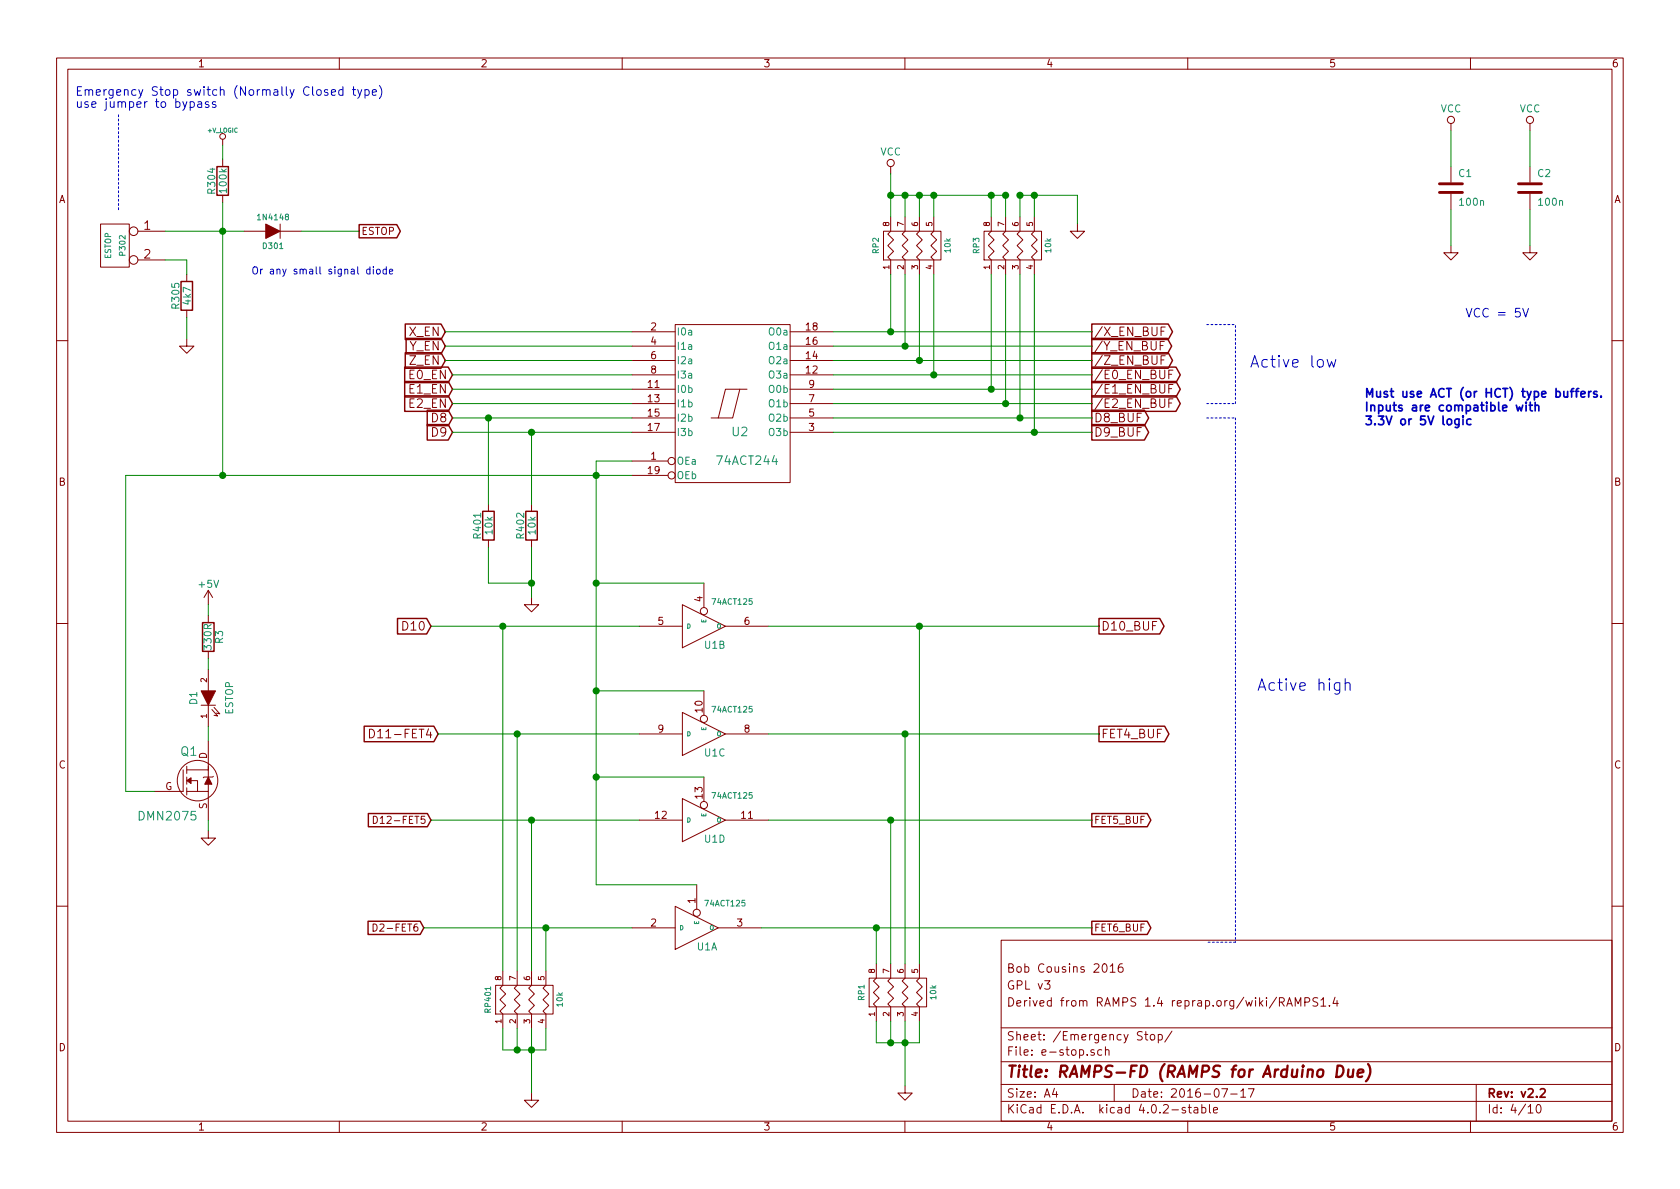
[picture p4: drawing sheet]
EESchema Schematic File Version 2
LIBS:RAMPS-FD-rescue
LIBS:power
LIBS:device
LIBS:transistors
LIBS:conn
LIBS:linear
LIBS:regul
LIBS:74xx
LIBS:cmos4000
LIBS:adc-dac
LIBS:memory
LIBS:xilinx
LIBS:microcontrollers
LIBS:dsp
LIBS:microchip
LIBS:analog_switches
LIBS:motorola
LIBS:texas
LIBS:intel
LIBS:audio
LIBS:interface
LIBS:digital-audio
LIBS:philips
LIBS:display
LIBS:cypress
LIBS:siliconi
LIBS:opto
LIBS:atmel
LIBS:contrib
LIBS:valves
LIBS:RMC
LIBS:RAMPS-FD-cache
EELAYER 25 0
EELAYER END
$Descr A4 11693 8268
encoding utf-8
Sheet 4 10
Title "RAMPS-FD (RAMPS for Arduino Due)"
Date "2016-07-17"
Rev "v2.2"
Comp ""
Comment1 "Derived from RAMPS 1.4 reprap.org/wiki/RAMPS1.4"
Comment2 "GPL v3"
Comment3 "Bob Cousins 2016"
Comment4 ""
$EndDescr
$Comp
L VCC #PWR047
U 1 1
P 6200 1200
F 0 "#PWR047" H 6200 1050 50  0001 C CNN
F 1 "VCC" H 6200 1350 50  0000 C CNN
F 2 "" H 6200 1200 50  0000 C CNN
F 3 "" H 6200 1200 50  0000 C CNN
	1    6200 1200
	1    0    0    -1  
$EndComp
$Comp
L R_PACK4 RP1
U 1 1
P 6450 6900
F 0 "RP1" H 6450 7350 40  0000 C CNN
F 1 "10k" H 6450 6850 40  0000 C CNN
F 2 "Resistors_SMD:R_Cat16-4" H 6450 6900 60  0001 C CNN
F 3 "" H 6450 6900 60  0001 C CNN
	1    6450 6900
	0    -1   -1   0   
$EndComp
$Comp
L R_PACK4 RP3
U 1 1
P 7250 1700
F 0 "RP3" H 7250 2150 40  0000 C CNN
F 1 "10k" H 7250 1650 40  0000 C CNN
F 2 "Resistors_SMD:R_Cat16-4" H 7250 1700 60  0001 C CNN
F 3 "" H 7250 1700 60  0001 C CNN
	1    7250 1700
	0    -1   -1   0   
$EndComp
$Comp
L R_PACK4 RP2
U 1 1
P 6550 1700
F 0 "RP2" H 6550 2150 40  0000 C CNN
F 1 "10k" H 6550 1650 40  0000 C CNN
F 2 "Resistors_SMD:R_Cat16-4" H 6550 1700 60  0001 C CNN
F 3 "" H 6550 1700 60  0001 C CNN
	1    6550 1700
	0    -1   -1   0   
$EndComp
Text Notes 525  825  0    60   ~ 0
Emergency Stop switch (Normally Closed type)\nuse jumper to bypass\n\n
Text GLabel 7650 5100 2    60   Output ~ 0
FET4_BUF
Text GLabel 7650 4350 2    60   Output ~ 0
D10_BUF
$Comp
L GND #PWR049
U 1 1
P 3700 7600
AR Path="/523A374A" Ref="#PWR049"  Part="1" 
AR Path="/5239FA54/523A374A" Ref="#PWR048"  Part="1" 
F 0 "#PWR048" H 3700 7600 30  0001 C CNN
F 1 "GND" H 3700 7530 30  0001 C CNN
F 2 "" H 3700 7600 60  0001 C CNN
F 3 "" H 3700 7600 60  0001 C CNN
	1    3700 7600
	1    0    0    -1  
$EndComp
Text GLabel 3050 5100 0    60   Input ~ 0
D11-FET4
Text GLabel 3000 4350 0    60   Input ~ 0
D10
$Comp
L 74LS125 U1
U 1 1
P 4850 6450
F 0 "U1" H 4850 6550 50  0000 L BNN
F 1 "74ACT125" H 4900 6300 40  0000 L TNN
F 2 "Housings_SSOP:TSSOP-14_4.4x5mm_Pitch0.65mm" H 4850 6450 60  0001 C CNN
F 3 "" H 4850 6450 60  0001 C CNN
	1    4850 6450
	1    0    0    1   
$EndComp
$Comp
L 74LS125 U1
U 4 1
P 4900 5700
F 0 "U1" H 4900 5800 50  0000 L BNN
F 1 "74ACT125" H 4950 5550 40  0000 L TNN
F 2 "Housings_SSOP:TSSOP-14_4.4x5mm_Pitch0.65mm" H 4900 5700 60  0001 C CNN
F 3 "" H 4900 5700 60  0001 C CNN
	4    4900 5700
	1    0    0    1   
$EndComp
$Comp
L 74LS125 U1
U 3 1
P 4900 5100
F 0 "U1" H 4900 5200 50  0000 L BNN
F 1 "74ACT125" H 4950 4950 40  0000 L TNN
F 2 "Housings_SSOP:TSSOP-14_4.4x5mm_Pitch0.65mm" H 4900 5100 60  0001 C CNN
F 3 "" H 4900 5100 60  0001 C CNN
	3    4900 5100
	1    0    0    1   
$EndComp
$Comp
L 74LS125 U1
U 2 1
P 4900 4350
F 0 "U1" H 4900 4450 50  0000 L BNN
F 1 "74ACT125" H 4950 4200 40  0000 L TNN
F 2 "Housings_SSOP:TSSOP-14_4.4x5mm_Pitch0.65mm" H 4900 4350 60  0001 C CNN
F 3 "" H 4900 4350 60  0001 C CNN
	2    4900 4350
	1    0    0    1   
$EndComp
$Comp
L 74LS244 U2
U 1 1
P 5100 2800
F 0 "U2" H 5150 2600 60  0000 C CNN
F 1 "74ACT244" H 5200 2400 60  0000 C CNN
F 2 "Housings_SSOP:TSSOP-20_4.4x6.5mm_Pitch0.65mm" H 5100 2800 60  0001 C CNN
F 3 "" H 5100 2800 60  0001 C CNN
	1    5100 2800
	1    0    0    -1  
$EndComp
$Comp
L VCC #PWR049
U 1 1
P 10650 900
F 0 "#PWR049" H 10650 750 50  0001 C CNN
F 1 "VCC" H 10650 1050 50  0000 C CNN
F 2 "" H 10650 900 50  0000 C CNN
F 3 "" H 10650 900 50  0000 C CNN
	1    10650 900 
	1    0    0    -1  
$EndComp
$Comp
L GND #PWR051
U 1 1
P 10650 1700
AR Path="/51E4F64F" Ref="#PWR051"  Part="1" 
AR Path="/5239FA54/51E4F64F" Ref="#PWR050"  Part="1" 
F 0 "#PWR050" H 10650 1700 30  0001 C CNN
F 1 "GND" H 10650 1630 30  0001 C CNN
F 2 "" H 10650 1700 60  0001 C CNN
F 3 "" H 10650 1700 60  0001 C CNN
	1    10650 1700
	1    0    0    -1  
$EndComp
$Comp
L C C2
U 1 1
P 10650 1300
AR Path="/51E4F64E" Ref="C2"  Part="1" 
AR Path="/5239FA54/51E4F64E" Ref="C2"  Part="1" 
F 0 "C2" H 10700 1400 50  0000 L CNN
F 1 "100n" H 10700 1200 50  0000 L CNN
F 2 "Capacitors_SMD:C_0603" H 10650 1300 60  0001 C CNN
F 3 "" H 10650 1300 60  0001 C CNN
	1    10650 1300
	1    0    0    -1  
$EndComp
$Comp
L C C1
U 1 1
P 10100 1300
AR Path="/51E4F640" Ref="C1"  Part="1" 
AR Path="/5239FA54/51E4F640" Ref="C1"  Part="1" 
F 0 "C1" H 10150 1400 50  0000 L CNN
F 1 "100n" H 10150 1200 50  0000 L CNN
F 2 "Capacitors_SMD:C_0603" H 10100 1300 60  0001 C CNN
F 3 "" H 10100 1300 60  0001 C CNN
	1    10100 1300
	1    0    0    -1  
$EndComp
$Comp
L GND #PWR052
U 1 1
P 10100 1700
AR Path="/51E4F630" Ref="#PWR052"  Part="1" 
AR Path="/5239FA54/51E4F630" Ref="#PWR051"  Part="1" 
F 0 "#PWR051" H 10100 1700 30  0001 C CNN
F 1 "GND" H 10100 1630 30  0001 C CNN
F 2 "" H 10100 1700 60  0001 C CNN
F 3 "" H 10100 1700 60  0001 C CNN
	1    10100 1700
	1    0    0    -1  
$EndComp
$Comp
L VCC #PWR052
U 1 1
P 10100 900
F 0 "#PWR052" H 10100 750 50  0001 C CNN
F 1 "VCC" H 10100 1050 50  0000 C CNN
F 2 "" H 10100 900 50  0000 C CNN
F 3 "" H 10100 900 50  0000 C CNN
	1    10100 900 
	1    0    0    -1  
$EndComp
Text GLabel 7600 3000 2    60   Output ~ 0
D9_BUF
Text GLabel 7600 2900 2    60   Output ~ 0
D8_BUF
Text GLabel 3150 3000 0    60   Input ~ 0
D9
Text GLabel 3150 2900 0    60   Input ~ 0
D8
$Comp
L DIODE D301
U 1 1
P 1900 1600
F 0 "D301" H 1900 1700 40  0000 C CNN
F 1 "1N4148" H 1900 1500 40  0000 C CNN
F 2 "w_smd_diode:SOD323" H 1900 1600 60  0001 C CNN
F 3 "" H 1900 1600 60  0001 C CNN
	1    1900 1600
	1    0    0    1   
$EndComp
$Comp
L R R305
U 1 1
P 1300 2050
AR Path="/51B4ECD2" Ref="R305"  Part="1" 
AR Path="/5239FA54/51B4ECD2" Ref="R305"  Part="1" 
F 0 "R305" V 1380 2050 50  0000 C CNN
F 1 "4k7" V 1300 2050 50  0000 C CNN
F 2 "Resistors_SMD:R_0603" H 1300 2050 60  0001 C CNN
F 3 "" H 1300 2050 60  0001 C CNN
	1    1300 2050
	-1   0    0    -1  
$EndComp
$Comp
L +V_LOGIC #PWR053
U 1 1
P 1550 1000
F 0 "#PWR053" H 1550 970 30  0001 C CNN
F 1 "+V_LOGIC" H 1550 1100 30  0000 C CNN
F 2 "" H 1550 1000 60  0001 C CNN
F 3 "" H 1550 1000 60  0001 C CNN
	1    1550 1000
	-1   0    0    -1  
$EndComp
$Comp
L CONN_2 P302
U 1 1
P 800 1700
F 0 "P302" V 750 1700 40  0000 C CNN
F 1 "ESTOP" V 850 1700 40  0000 C CNN
F 2 "rmc:CONN_KK_2.54_2W" H 800 1700 60  0001 C CNN
F 3 "" H 800 1700 60  0001 C CNN
	1    800  1700
	-1   0    0    -1  
$EndComp
$Comp
L R R304
U 1 1
P 1550 1250
AR Path="/51B4EBD5" Ref="R304"  Part="1" 
AR Path="/5239FA54/51B4EBD5" Ref="R304"  Part="1" 
F 0 "R304" V 1630 1250 50  0000 C CNN
F 1 "100k" V 1550 1250 50  0000 C CNN
F 2 "Resistors_SMD:R_0603" H 1550 1250 60  0001 C CNN
F 3 "" H 1550 1250 60  0001 C CNN
	1    1550 1250
	-1   0    0    -1  
$EndComp
$Comp
L GND #PWR055
U 1 1
P 1300 2350
AR Path="/51B4EBC7" Ref="#PWR055"  Part="1" 
AR Path="/5239FA54/51B4EBC7" Ref="#PWR054"  Part="1" 
F 0 "#PWR054" H 1300 2350 30  0001 C CNN
F 1 "GND" H 1300 2280 30  0001 C CNN
F 2 "" H 1300 2350 60  0001 C CNN
F 3 "" H 1300 2350 60  0001 C CNN
	1    1300 2350
	-1   0    0    -1  
$EndComp
Text GLabel 7600 2300 2    60   Output ~ 0
/X_EN_BUF
Text GLabel 7600 2400 2    60   Output ~ 0
/Y_EN_BUF
Text GLabel 7600 2500 2    60   Output ~ 0
/Z_EN_BUF
Text GLabel 7600 2700 2    60   Output ~ 0
/E1_EN_BUF
Text GLabel 7600 2600 2    60   Output ~ 0
/E0_EN_BUF
Text GLabel 7600 2800 2    60   Output ~ 0
/E2_EN_BUF
Text GLabel 2500 1600 2    50   Output ~ 0
ESTOP
Text GLabel 3150 2800 0    60   Input ~ 0
E2_EN
Text GLabel 3150 2600 0    60   Input ~ 0
E0_EN
Text GLabel 3150 2700 0    60   Input ~ 0
E1_EN
Text GLabel 3100 2500 0    60   Input ~ 0
Z_EN
Text GLabel 3100 2400 0    60   Input ~ 0
Y_EN
Text GLabel 3100 2300 0    60   Input ~ 0
X_EN
Text Notes 1750 1900 0    50   ~ 0
Or any small signal diode
Text GLabel 3000 5700 0    50   Input ~ 0
D12-FET5
Text GLabel 2950 6450 0    50   Input ~ 0
D2-FET6
Text GLabel 7600 5700 2    50   Output ~ 0
FET5_BUF
Text GLabel 7600 6450 2    50   Output ~ 0
FET6_BUF
Text Notes 8700 2550 0    80   ~ 0
Active low
Text Notes 8750 4800 0    80   ~ 0
Active high
$Comp
L R R401
U 1 1
P 3400 3650
AR Path="/52B0D0FC" Ref="R401"  Part="1" 
AR Path="/5239FA54/52B0D0FC" Ref="R401"  Part="1" 
F 0 "R401" V 3480 3650 50  0000 C CNN
F 1 "10k" V 3400 3650 50  0000 C CNN
F 2 "Resistors_SMD:R_0603" H 3400 3650 60  0001 C CNN
F 3 "" H 3400 3650 60  0001 C CNN
	1    3400 3650
	-1   0    0    -1  
$EndComp
$Comp
L R R402
U 1 1
P 3700 3650
AR Path="/52B0D109" Ref="R402"  Part="1" 
AR Path="/5239FA54/52B0D109" Ref="R402"  Part="1" 
F 0 "R402" V 3780 3650 50  0000 C CNN
F 1 "10k" V 3700 3650 50  0000 C CNN
F 2 "Resistors_SMD:R_0603" H 3700 3650 60  0001 C CNN
F 3 "" H 3700 3650 60  0001 C CNN
	1    3700 3650
	-1   0    0    -1  
$EndComp
$Comp
L GND #PWR056
U 1 1
P 3700 4150
AR Path="/52B0D127" Ref="#PWR056"  Part="1" 
AR Path="/5239FA54/52B0D127" Ref="#PWR055"  Part="1" 
F 0 "#PWR055" H 3700 4150 30  0001 C CNN
F 1 "GND" H 3700 4080 30  0001 C CNN
F 2 "" H 3700 4150 60  0001 C CNN
F 3 "" H 3700 4150 60  0001 C CNN
	1    3700 4150
	1    0    0    -1  
$EndComp
$Comp
L GND #PWR057
U 1 1
P 7500 1550
AR Path="/52B224D5" Ref="#PWR057"  Part="1" 
AR Path="/5239FA54/52B224D5" Ref="#PWR056"  Part="1" 
F 0 "#PWR056" H 7500 1550 30  0001 C CNN
F 1 "GND" H 7500 1480 30  0001 C CNN
F 2 "" H 7500 1550 60  0001 C CNN
F 3 "" H 7500 1550 60  0001 C CNN
	1    7500 1550
	1    0    0    -1  
$EndComp
$Comp
L R_PACK4 RP401
U 1 1
P 3850 6950
F 0 "RP401" H 3850 7400 40  0000 C CNN
F 1 "10k" H 3850 6900 40  0000 C CNN
F 2 "Resistors_SMD:R_Cat16-4" H 3850 6950 60  0001 C CNN
F 3 "" H 3850 6950 60  0001 C CNN
	1    3850 6950
	0    -1   -1   0   
$EndComp
$Comp
L GND #PWR058
U 1 1
P 6300 7550
AR Path="/52B22A39" Ref="#PWR058"  Part="1" 
AR Path="/5239FA54/52B22A39" Ref="#PWR057"  Part="1" 
F 0 "#PWR057" H 6300 7550 30  0001 C CNN
F 1 "GND" H 6300 7480 30  0001 C CNN
F 2 "" H 6300 7550 60  0001 C CNN
F 3 "" H 6300 7550 60  0001 C CNN
	1    6300 7550
	1    0    0    -1  
$EndComp
Text Notes 10200 2200 0    60   ~ 0
VCC = 5V 
Text Notes 9500 2950 0    60   ~ 12
Must use ACT (or HCT) type buffers. \nInputs are compatible with \n3.3V or 5V logic
Wire Wire Line
	5350 5100 7650 5100
Connection ~ 7200 3000
Wire Wire Line
	5800 3000 7600 3000
Wire Wire Line
	7200 3000 7200 1900
Connection ~ 7000 2800
Wire Wire Line
	7000 1900 7000 2800
Connection ~ 6500 2600
Wire Wire Line
	6500 1900 6500 2600
Connection ~ 6300 2400
Wire Wire Line
	6300 1900 6300 2400
Wire Wire Line
	6200 1350 7000 1350
Connection ~ 6900 1350
Wire Wire Line
	7000 1350 7000 1500
Connection ~ 6400 1350
Wire Wire Line
	6500 1350 6500 1500
Connection ~ 6200 1350
Wire Wire Line
	6300 1500 6300 1350
Wire Wire Line
	3000 5700 4450 5700
Connection ~ 4150 5400
Wire Wire Line
	4150 6150 4850 6150
Wire Wire Line
	4150 3200 4150 6150
Connection ~ 4150 4050
Wire Wire Line
	4150 4800 4900 4800
Wire Wire Line
	3000 4350 4450 4350
Wire Wire Line
	875  3300 4400 3300
Wire Wire Line
	3150 2900 4400 2900
Wire Wire Line
	10650 1700 10650 1450
Wire Wire Line
	10100 900  10100 1150
Wire Wire Line
	2100 1600 2500 1600
Wire Wire Line
	5800 2700 7600 2700
Wire Wire Line
	5800 2500 7600 2500
Wire Wire Line
	5800 2300 7600 2300
Wire Wire Line
	3150 2800 4400 2800
Wire Wire Line
	4400 2600 3150 2600
Wire Wire Line
	3100 2400 4400 2400
Wire Wire Line
	3100 2300 4400 2300
Wire Wire Line
	3100 2500 4400 2500
Wire Wire Line
	4400 2700 3150 2700
Wire Wire Line
	5800 2400 7600 2400
Wire Wire Line
	5800 2600 7600 2600
Wire Wire Line
	5800 2800 7600 2800
Wire Wire Line
	3150 3000 4400 3000
Wire Wire Line
	1300 2350 1300 2200
Wire Wire Line
	1150 1600 1700 1600
Wire Wire Line
	5800 2900 7600 2900
Wire Wire Line
	10100 1450 10100 1700
Wire Wire Line
	10650 1150 10650 900 
Wire Wire Line
	4150 3200 4400 3200
Wire Wire Line
	3050 5100 4450 5100
Wire Wire Line
	4150 4050 4900 4050
Connection ~ 4150 3300
Wire Wire Line
	4150 5400 4900 5400
Connection ~ 4150 4800
Wire Wire Line
	2950 6450 4400 6450
Wire Wire Line
	6200 1200 6200 1500
Wire Wire Line
	6400 1350 6400 1500
Connection ~ 6300 1350
Wire Wire Line
	6900 1350 6900 1500
Connection ~ 6500 1350
Connection ~ 7000 1350
Wire Wire Line
	6200 1900 6200 2300
Connection ~ 6200 2300
Wire Wire Line
	6400 1900 6400 2500
Connection ~ 6400 2500
Wire Wire Line
	6900 1900 6900 2700
Connection ~ 6900 2700
Wire Wire Line
	7100 1900 7100 2900
Connection ~ 7100 2900
Wire Wire Line
	5350 4350 7650 4350
Wire Wire Line
	1150 1800 1300 1800
Wire Wire Line
	1550 1400 1550 3300
Connection ~ 1550 1600
Wire Wire Line
	3700 7150 3700 7600
Wire Wire Line
	5300 6450 7600 6450
Wire Wire Line
	5350 5700 7600 5700
Wire Notes Line
	8400 2250 8600 2250
Wire Notes Line
	8600 2900 8600 6550
Wire Notes Line
	8600 6550 8400 6550
Wire Wire Line
	3700 3800 3700 4150
Wire Wire Line
	3400 3800 3400 4050
Wire Wire Line
	3400 4050 3700 4050
Connection ~ 3700 4050
Wire Notes Line
	8400 2800 8600 2800
Wire Notes Line
	8600 2800 8600 2250
Wire Notes Line
	8400 2900 8600 2900
Connection ~ 7200 1350
Wire Wire Line
	7100 1350 7100 1500
Wire Wire Line
	7200 1350 7200 1500
Connection ~ 7100 1350
Wire Wire Line
	7100 1350 7500 1350
Wire Wire Line
	7500 1350 7500 1550
Wire Wire Line
	6300 6700 6300 5100
Connection ~ 6300 5100
Wire Wire Line
	6400 6700 6400 4350
Connection ~ 6400 4350
Wire Wire Line
	3600 7150 3600 7300
Wire Wire Line
	3500 7300 3800 7300
Connection ~ 3700 7300
Wire Wire Line
	3500 7150 3500 7300
Connection ~ 3600 7300
Wire Wire Line
	3800 7300 3800 7150
Wire Wire Line
	3600 6750 3600 5100
Connection ~ 3600 5100
Wire Wire Line
	3500 6750 3500 4350
Connection ~ 3500 4350
Wire Wire Line
	6300 7100 6300 7550
Wire Wire Line
	6200 7100 6200 7250
Wire Wire Line
	6100 7250 6400 7250
Connection ~ 6300 7250
Wire Wire Line
	6100 7100 6100 7250
Connection ~ 6200 7250
Wire Wire Line
	6400 7250 6400 7100
Wire Wire Line
	3700 3500 3700 3000
Connection ~ 3700 3000
Wire Wire Line
	3400 3500 3400 2900
Connection ~ 3400 2900
Connection ~ 3700 5700
Connection ~ 3800 6450
Wire Wire Line
	3700 6750 3700 5700
Wire Wire Line
	3800 6450 3800 6750
Connection ~ 6200 5700
Connection ~ 6100 6450
Wire Wire Line
	6100 6700 6100 6450
Wire Wire Line
	6200 6700 6200 5700
Wire Wire Line
	1550 1100 1550 1000
Wire Wire Line
	1300 1800 1300 1900
Wire Notes Line
	825  1450 825  775 
$Comp
L LED D1
U 1 1
P 1450 4850
F 0 "D1" H 1450 4950 50  0000 C CNN
F 1 "ESTOP" H 1450 4700 50  0000 C CNN
F 2 "rmc:LED-0805_GREEN" H 1450 4850 60  0001 C CNN
F 3 "" H 1450 4850 60  0001 C CNN
	1    1450 4850
	0    -1   -1   0   
$EndComp
$Comp
L GND #PWR058
U 1 1
P 1450 5775
F 0 "#PWR058" H 1450 5775 30  0001 C CNN
F 1 "GND" H 1450 5705 30  0001 C CNN
F 2 "" H 1450 5775 60  0001 C CNN
F 3 "" H 1450 5775 60  0001 C CNN
	1    1450 5775
	1    0    0    -1  
$EndComp
$Comp
L R R3
U 1 1
P 1450 4425
F 0 "R3" V 1530 4425 50  0000 C CNN
F 1 "330R" V 1450 4425 50  0000 C CNN
F 2 "Resistors_SMD:R_0603" H 1450 4425 60  0001 C CNN
F 3 "" H 1450 4425 60  0001 C CNN
	1    1450 4425
	1    0    0    -1  
$EndComp
$Comp
L +5V #PWR059
U 1 1
P 1450 4200
F 0 "#PWR059" H 1450 4050 50  0001 C CNN
F 1 "+5V" H 1450 4340 50  0000 C CNN
F 2 "" H 1450 4200 50  0000 C CNN
F 3 "" H 1450 4200 50  0000 C CNN
	1    1450 4200
	1    0    0    -1  
$EndComp
$Comp
L MOSFET_N Q1
U 1 1
P 1375 5425
F 0 "Q1" H 1375 5625 60  0000 R CNN
F 1 "DMN2075" H 1375 5175 60  0000 R CNN
F 2 "libcms:SOT23GDS" H 1375 5425 60  0001 C CNN
F 3 "~" H 1375 5425 60  0000 C CNN
	1    1375 5425
	1    0    0    -1  
$EndComp
Wire Wire Line
	875  5500 1075 5500
Wire Wire Line
	1450 5700 1450 5775
Wire Wire Line
	1450 4650 1450 4575
Wire Wire Line
	1450 4200 1450 4275
Wire Wire Line
	1450 5150 1450 5050
Wire Wire Line
	875  3300 875  5500
Connection ~ 1550 3300
$EndSCHEMATC
